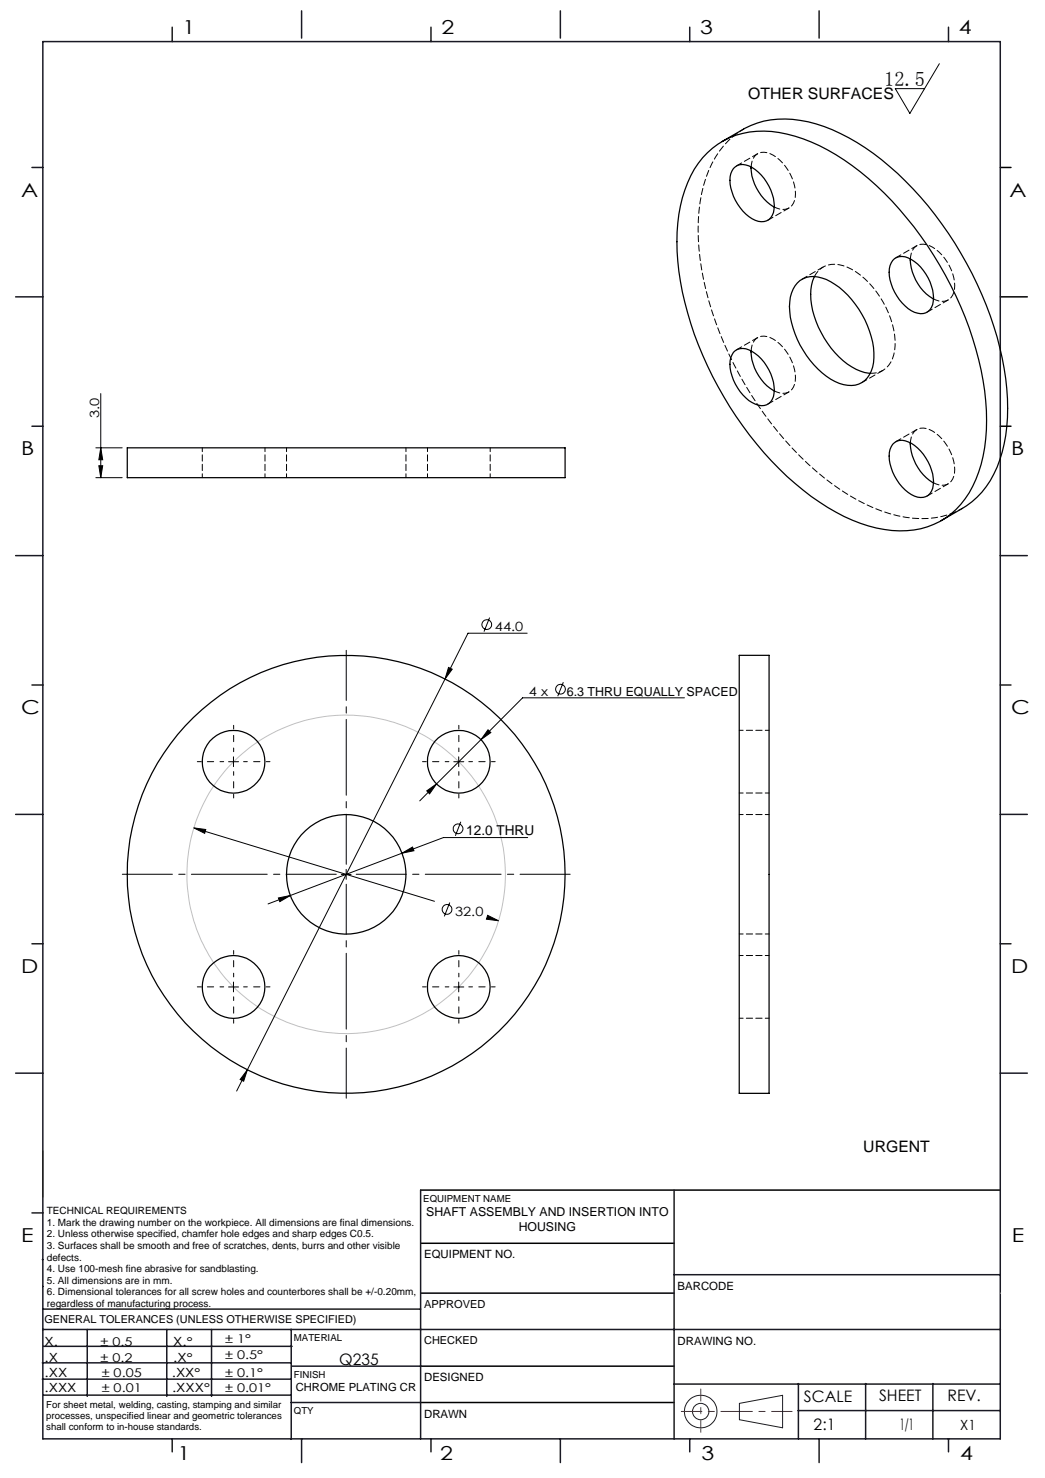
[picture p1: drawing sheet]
<svg xmlns="http://www.w3.org/2000/svg" width="210mm" height="297mm" viewBox="0 0 210 297" stroke-linecap="round" stroke-linejoin="round" font-family="sans-serif">
<g fill="none" stroke="#191924" stroke-width=".2">
<path d="M8.6 231.2v9.4M148.6 282l8.7-1.6v6.5l-8.7-1.6z"/>
<circle cx="140.8" cy="283.7" r="3.3"/>
<circle cx="140.8" cy="283.7" r="1.64"/>
</g>
<path d="M201 33.7h2.2M201 59.7h5.4M201 85.7h2.2M84.5 239.1h116.5M84.6 259.9h50.9M84.6 249.8h50.9M84.6 274.5h50.9M84.5 281.8h51" fill="none" stroke="#000" stroke-width=".3"/>
<path d="M136.9 283.6h22.3" fill="none" stroke="#f00" stroke-width=".2" stroke-dasharray="6.3 1.3 1.3 1.3" stroke-dashoffset="2.2"/>
<path d="M140.8 287.8v-8.7" fill="none" stroke="#f00" stroke-width=".2" stroke-dasharray="6.3 1.3 1.3 1.3" stroke-dashoffset="3.9"/>
<g fill="none" stroke="#191924" stroke-width=".3">
<path d="M8.6 8.4h192.4v280.7h-192.4zM34.6 5.5v2.9M60.6 2.2v5.5M86.6 5.5v2.9M112.6 2.2v5.5M138.6 5.5v2.9M164.6 2.2v5.5M190.6 5.5v2.9M6.4 33.7h2.2M3.1 59.7h5.5M6.4 85.7h2.2M3.1 111.7h5.5"/>
<path d="M201 111.7h5.4M6.4 137.7h2.2M201 137.7h2.2M3.1 163.7h5.5M201 163.7h5.4M6.4 189.6h2.2M201 189.6h2.2M3.1 215.6h5.5M201 215.6h5.4M84.5 239.1v50M135.5 239.1v50M6.4 243.7h2.2"/>
<path d="M8.5 253.1h.1M8.6 258.5h.1M135.5 256.1h65.5M8.5 277.1h49.9M8.5 273.9h49.9M8.6 267.2h192.4M8.6 263.1h75.9M8.8 270.5h49.9M17.5 267.2v13.4M33.5 267.2v13.4M42.5 267.2v13.4M58.5 267.2v22"/>
<path d="M58.6 274.5h26M135.5 278.1h65.5M160.4 278v11.1M174 278v11.1M187.5 278v11.1M8.8 280.3h49.7M34.6 289.1v2.6M58.5 281.8h26M60.6 289.1v4.8M86.6 289.1v2.6M112.6 289.1v4.8M138.6 289.1v2.6"/>
<path d="M160.4 283.5h40.5M164.6 289.1v4.8M190.6 289.1v2.6"/>
</g>
<g fill="none" stroke="#c0c0c0" stroke-width=".2">
<path d="M201 259.9h.1"/>
<circle cx="69.6" cy="175.7" r="32"/>
</g>
<g fill="none" stroke="#000" stroke-width=".2">
<path d="M188.8 12.8l-6 10-2.9-5h5.9M20.2 79.1v16.9M19.3 90h5.3M19.3 96h5.3M19.9 93.6h.7l-.4 2.4zM20.2 90l.4 2.4h-.7zM89.4 136.5l-39.7 78.5M90.1 134.1l.8 .4-1.5 2zM98.4 124.1l-1.1 2.8M105.9 127.2h-11.8l-4.7 9.3M113.2 137.1l-1.1 2.8M45.9 153.1h2"/>
<path d="M46.9 152.1v2M85.8 158.9l1.9-1.4-1.4 2zM87.7 157.5l-3.4 3.4M91.2 153.1h2M92.2 152.1v2M96.7 148.6l-9 8.9M98.1 146.6l.5 .6-1.9 1.4zM137.5 140.2h-32.5l-8.3 8.4M38.9 166.4l2.4 .3-.2 .8zM38.9 166.4l48.4 14.7M68.6 175.7h2M69.6 174.7v2"/>
<path d="M80.8 171.4l2.1-1.2 .3 .8zM92.6 165.1l-1.1 2.9M106 168.3h-16.9l-35.2 13.3M45.9 198.3h2M46.9 197.3v2M56 180.4l2.3-.5-2.1 1.3zM90.4 181.4l-1.1 2.7M91.2 198.3h2M92.2 197.3v2M98 184.4l2.2 .6M98 183.9l2.2 1.1-2.4-.3zM49.7 215l-.7 2.3-.7-.4z"/>
<path d="M49.7 215l-2.1 4.2"/>
<circle cx="97.8" cy="125.5" r=".98"/>
<circle cx="112.6" cy="138.5" r=".98"/>
<circle cx="92" cy="166.5" r=".99"/>
<circle cx="89.8" cy="182.7" r=".99"/>
</g>
<path d="M67.6 175.7h-43M69.6 173.7v-43M69.6 177.7v43M71.6 175.7h43" fill="none" stroke="#000" stroke-width=".2" stroke-dasharray="15.2 1.3 1.3 1.3" stroke-dashoffset="5.2"/>
<g fill="none" stroke="#000" stroke-width=".2" stroke-dasharray="15.2 1.3 1.3 1.3" stroke-dashoffset="14.5">
<path d="M45 153.1h-5.3M47 151.1v-5.3M47 155.1v5.3M49 153.1h5.3M90.2 153.1h-5.3M92.2 151.1v-5.3M92.2 155.1v5.3M94.2 153.1h5.3M45 198.3h-5.3M47 196.3v-5.3M49 198.3h5.3M90.2 198.3h-5.3"/>
<path d="M92.2 196.3v-5.3M94.2 198.3h5.3M47 200.3v5.3M92.2 200.3v5.3"/>
</g>
<g fill="#000">
<path d="M20.2 90l.4 2.4h-.7zM19.9 93.6h.7l-.4 2.4z"/>
<path d="M38.9 166.4l2.2 1.1 .2-.8zM98 183.9l-.2 .8 2.4 .3z"/>
<path d="M49.7 215l-1.4 1.9 .7 .4zM90.1 134.1l-.7 2.4 1.5-2zM85.8 158.9l.5 .6 1.4-2zM98.1 146.6l-1.4 2 1.9-1.4zM56 180.4l.2 .8 2.1-1.3zM80.8 171.4l2.4-.4-.3-.8z"/>
</g>
<g fill="none" stroke="#000" stroke-width=".25">
<path d="M142.2 30.7a16.6 16.6 0 0 1 16-3.8 42.5 42.5 0 0 1 19.5 11.9 72.3 72.3 0 0 1 20.2 39.7 34.9 34.9 0 0 1-1.8 17.8 15.8 15.8 0 0 1-16.9 10.3 33.3 33.3 0 0 1-16.2-6.8 71.5 71.5 0 0 1-25.4-39.1 42.7 42.7 0 0 1-.5-20.9 19.9 19.9 0 0 1 5.1-9.1zM145.1 28.4a31.5 31.5 0 0 1 7.1-3.7 21.5 21.5 0 0 1 15.1 1.4 53.4 53.4 0 0 1 20.6 17 71.4 71.4 0 0 1 14.2 33 33.9 33.9 0 0 1-2.4 19.2 16 16 0 0 1-6.3 6.9l-4.3 2.4M147.4 33.9a2.73 2.73 0 0 1 3.7-.2 9.6 9.6 0 0 1 4.4 8.4 2.51 2.51 0 0 1-3.7 2.2 9.5 9.5 0 0 1-5.1-8.8l.2-.6zM151 33.5a9.6 9.6 0 0 0 4.6 8.1M160.2 56.9a4.9 4.9 0 0 1 5.9-.7 18.1 18.1 0 0 1 9 11.5 10.3 10.3 0 0 1-.4 7.6 4.4 4.4 0 0 1-5.2 2 15.3 15.3 0 0 1-8.7-8 15.9 15.9 0 0 1-2-9.6 6.1 6.1 0 0 1 1.4-2.8zM163.7 55.6a11.6 11.6 0 0 0 .3 9 17.1 17.1 0 0 0 8.9 10l2 .4M179.8 52a3.3 3.3 0 0 1 4 .6 9.2 9.2 0 0 1 3.6 8.6 2.5 2.5 0 0 1-3.6 1.6 9.6 9.6 0 0 1-5.1-8.8 3.3 3.3 0 0 1 1.1-2zM183 52a9.5 9.5 0 0 0 4.6 8.1M147.4 70.8a3.1 3.1 0 0 1 4.4 .2 9.2 9.2 0 0 1 3.6 8.7 2.46 2.46 0 0 1-3.6 1.5 9.5 9.5 0 0 1-5.1-8.7l.2-.6zM151 70.5a9.5 9.5 0 0 0 4.6 8.1M25.6 90h88v6h-88zM179.4 89.3a2.49 2.49 0 0 1 3.1-.5 9.4 9.4 0 0 1 5 8.7 2.51 2.51 0 0 1-3.7 2.2 9.5 9.5 0 0 1-5.1-8.8l.2-.6z"/>
<path d="M183 89a9.6 9.6 0 0 0 4.6 8M148.6 131.7h6v88h-6z"/>
<circle cx="46.9" cy="153.1" r="6.3"/>
<circle cx="92.2" cy="153.1" r="6.3"/>
<circle cx="69.6" cy="175.7" r="44"/>
<circle cx="69.6" cy="175.7" r="12"/>
<circle cx="46.9" cy="198.3" r="6.3"/>
<circle cx="92.2" cy="198.3" r="6.3"/>
</g>
<path d="M40.7 90v6M53.3 96v-6M57.6 90v6M81.6 96v-6M85.9 90v6M98.5 96v-6M148.6 159.4h6M154.6 146.8h-6M154.6 163.7h-6M148.6 187.7h6M154.6 192h-6M148.6 204.6h6" fill="none" stroke="#000" stroke-width=".2" stroke-dasharray="1.3 .6" stroke-dashoffset=".5"/>
<path d="M149.4 25.9a18 18 0 0 0-8 11.4 44.2 44.2 0 0 0 1 23.1 71.7 71.7 0 0 0 24.9 36.9 32.4 32.4 0 0 0 17.7 6.9 16.1 16.1 0 0 0 8.4-2" fill="none" stroke="#000" stroke-width=".2" stroke-dasharray="1.3 .6" stroke-dashoffset=".4"/>
<g fill="none" stroke="#000" stroke-width=".2" stroke-dasharray="1.3 .6" stroke-dashoffset=".1">
<path d="M151 33.5a2.59 2.59 0 0 1 1-2.5 2.59 2.59 0 0 1 2.8-.1 9.4 9.4 0 0 1 5 8.7 2.59 2.59 0 0 1-1.5 2.3 2.59 2.59 0 0 1-2.7-.3M152.3 30.9l-4.3 2.4M154.3 44.2l4.3-2.4M165.4 53.7l-4.2 2.4M183 52a2.59 2.59 0 0 1 1-2.5 2.59 2.59 0 0 1 2.8-.1 9.4 9.4 0 0 1 5 8.7 2.59 2.59 0 0 1-1.5 2.3 2.59 2.59 0 0 1-2.7-.3M184.3 49.4l-4.3 2.4M151 70.5a2.59 2.59 0 0 1 1-2.5 2.59 2.59 0 0 1 2.8-.2 9.4 9.4 0 0 1 5 8.8 2.59 2.59 0 0 1-1.5 2.3 2.59 2.59 0 0 1-2.7-.3M152.3 67.8l-4.3 2.5M173.2 76.9l4.2-2.5M186.3 62.7l4.3-2.4M154.3 81.2l4.3-2.4M183 89a2.59 2.59 0 0 1 1-2.5 2.59 2.59 0 0 1 2.8-.2 9.4 9.4 0 0 1 5 8.7 2.59 2.59 0 0 1-1.5 2.3 2.59 2.59 0 0 1-2.7-.3"/>
<path d="M184.3 86.3l-4.3 2.5M186.3 99.7l4.3-2.5"/>
</g>
<path d="M163.7 55.6a4.5 4.5 0 0 1 5.8-2.2 15.9 15.9 0 0 1 8.6 8.4 13.5 13.5 0 0 1 1.2 10.3 4.3 4.3 0 0 1-4.4 2.9" fill="none" stroke="#000" stroke-width=".2" stroke-dasharray="1.3 .6"/>
<text font-size="4.1" x="177.7" y="17.2">12.5</text>
<g font-size="3.9">
<text x="36.7" y="6.9">1</text>
<text x="88.7" y="6.9">2</text>
<text x="140.7" y="6.9">3</text>
<text x="192.7" y="6.9">4</text>
<text x="4.2" y="39.5">A</text>
<text x="202.9" y="39.5">A</text>
<text x="4.2" y="91.5">B</text>
<text x="203.2" y="91.5">B</text>
<text x="4.2" y="143.5">C</text>
<text x="203.2" y="143.5">C</text>
<text x="4.2" y="195.5">D</text>
<text x="203.2" y="195.5">D</text>
<text x="4.2" y="249.6">E</text>
<text x="203.3" y="249.6">E</text>
<text x="35.7" y="293.4">1</text>
<text x="88.4" y="293.4">2</text>
<text x="141" y="293.4">3</text>
<text x="193" y="293.4">4</text>
</g>
<g font-size="3.2">
<text x="150.4" y="20">OTHER SURFACES</text>
<text x="173.5" y="231.4">URGENT</text>
<text x="68.2" y="274.2">Q235</text>
<text x="161.6" y="281.7">SCALE</text>
<text x="176.7" y="281.5">SHEET</text>
<text x="190.4" y="281.5">REV.</text>
<text x="163.5" y="287.3">2:1</text>
<text x="180.8" y="287.3">1/1</text>
</g>
<text font-size="2.8" x="193" y="287.3">X1</text>
<text font-size="2.7" x="93.7" y="167.9">12.0 THRU</text>
<g font-size="2.6">
<text x="19.9" y="84" transform="rotate(-90 19.9 84)">3.0</text>
<text x="99.5" y="126.8">44.0</text>
<text x="106.3" y="139.8">4 x</text>
<text x="91.5" y="184.1">32.0</text>
</g>
<g font-size="2.5">
<text x="113.9" y="139.8">6.3 THRU EQUALLY SPACED</text>
<text x="85.6" y="244.4">SHAFT ASSEMBLY AND INSERTION INTO</text>
<text x="104.2" y="247.3">HOUSING</text>
<text x="8.9" y="273.6">.X</text>
<text x="8.9" y="270.4">X.</text>
<text x="34.8" y="273.7">.X°</text>
<text x="34.8" y="270.5">X.°</text>
<text x="9" y="276.7">.XX</text>
<text x="9" y="279.7">.XXX</text>
<text x="34.5" y="276.7">.XX°</text>
<text x="34.6" y="279.8">.XXX°</text>
</g>
<g font-size="2.4">
<text x="45.2" y="270">± 1°</text>
<text x="20.2" y="270.4">± 0.5</text>
<text x="20.2" y="273.7">± 0.2</text>
<text x="45.2" y="273.2">± 0.5°</text>
<text x="20.4" y="279.7">± 0.01</text>
<text x="20.4" y="276.7">± 0.05</text>
<text x="45.2" y="276.7">± 0.1°</text>
<text x="45.2" y="279.7">± 0.01°</text>
</g>
<g font-size="2.3">
<text x="85.2" y="252.9">EQUIPMENT NO.</text>
<text x="136.2" y="259.2">BARCODE</text>
<text x="136.2" y="270.2">DRAWING NO.</text>
<text x="59.4" y="279.6">CHROME PLATING CR</text>
<text x="85.2" y="277.6">DESIGNED</text>
<text x="85.2" y="284.9">DRAWN</text>
</g>
<g font-size="2.2">
<text x="85.2" y="262.8">APPROVED</text>
<text x="8.9" y="265.9">GENERAL TOLERANCES (UNLESS OTHERWISE SPECIFIED)</text>
<text x="85.2" y="270.1">CHECKED</text>
</g>
<g font-size="2">
<text x="9.4" y="244">TECHNICAL REQUIREMENTS</text>
<text x="9.4" y="246.3">1. Mark the drawing number on the workpiece. All dimensions are final dimensions.</text>
<text x="9.4" y="248.6">2. Unless otherwise specified, chamfer hole edges and sharp edges C0.5.</text>
<text x="9.4" y="251">3. Surfaces shall be smooth and free of scratches, dents, burrs and other visible</text>
<text x="9.4" y="253.3">defects.</text>
<text x="9.4" y="255.6">4. Use 100-mesh fine abrasive for sandblasting.</text>
<text x="9.4" y="258">5. All dimensions are in mm.</text>
<text x="9.4" y="260.3">6. Dimensional tolerances for all screw holes and counterbores shall be +/-0.20mm,</text>
<text x="9.4" y="262.6">regardless of manufacturing process.</text>
</g>
<g font-size="1.9">
<text x="85.1" y="241.5">EQUIPMENT NAME</text>
<text x="59.1" y="269.5">MATERIAL</text>
<text x="59.1" y="276.9">FINISH</text>
<text x="9.3" y="282.9">For sheet metal, welding, casting, stamping and similar</text>
<text x="9.3" y="285.2">processes, unspecified linear and geometric tolerances</text>
<text x="9.3" y="287.4">shall conform to in-house standards.</text>
<text x="59.1" y="284.2">QTY</text>
</g>
</svg>
